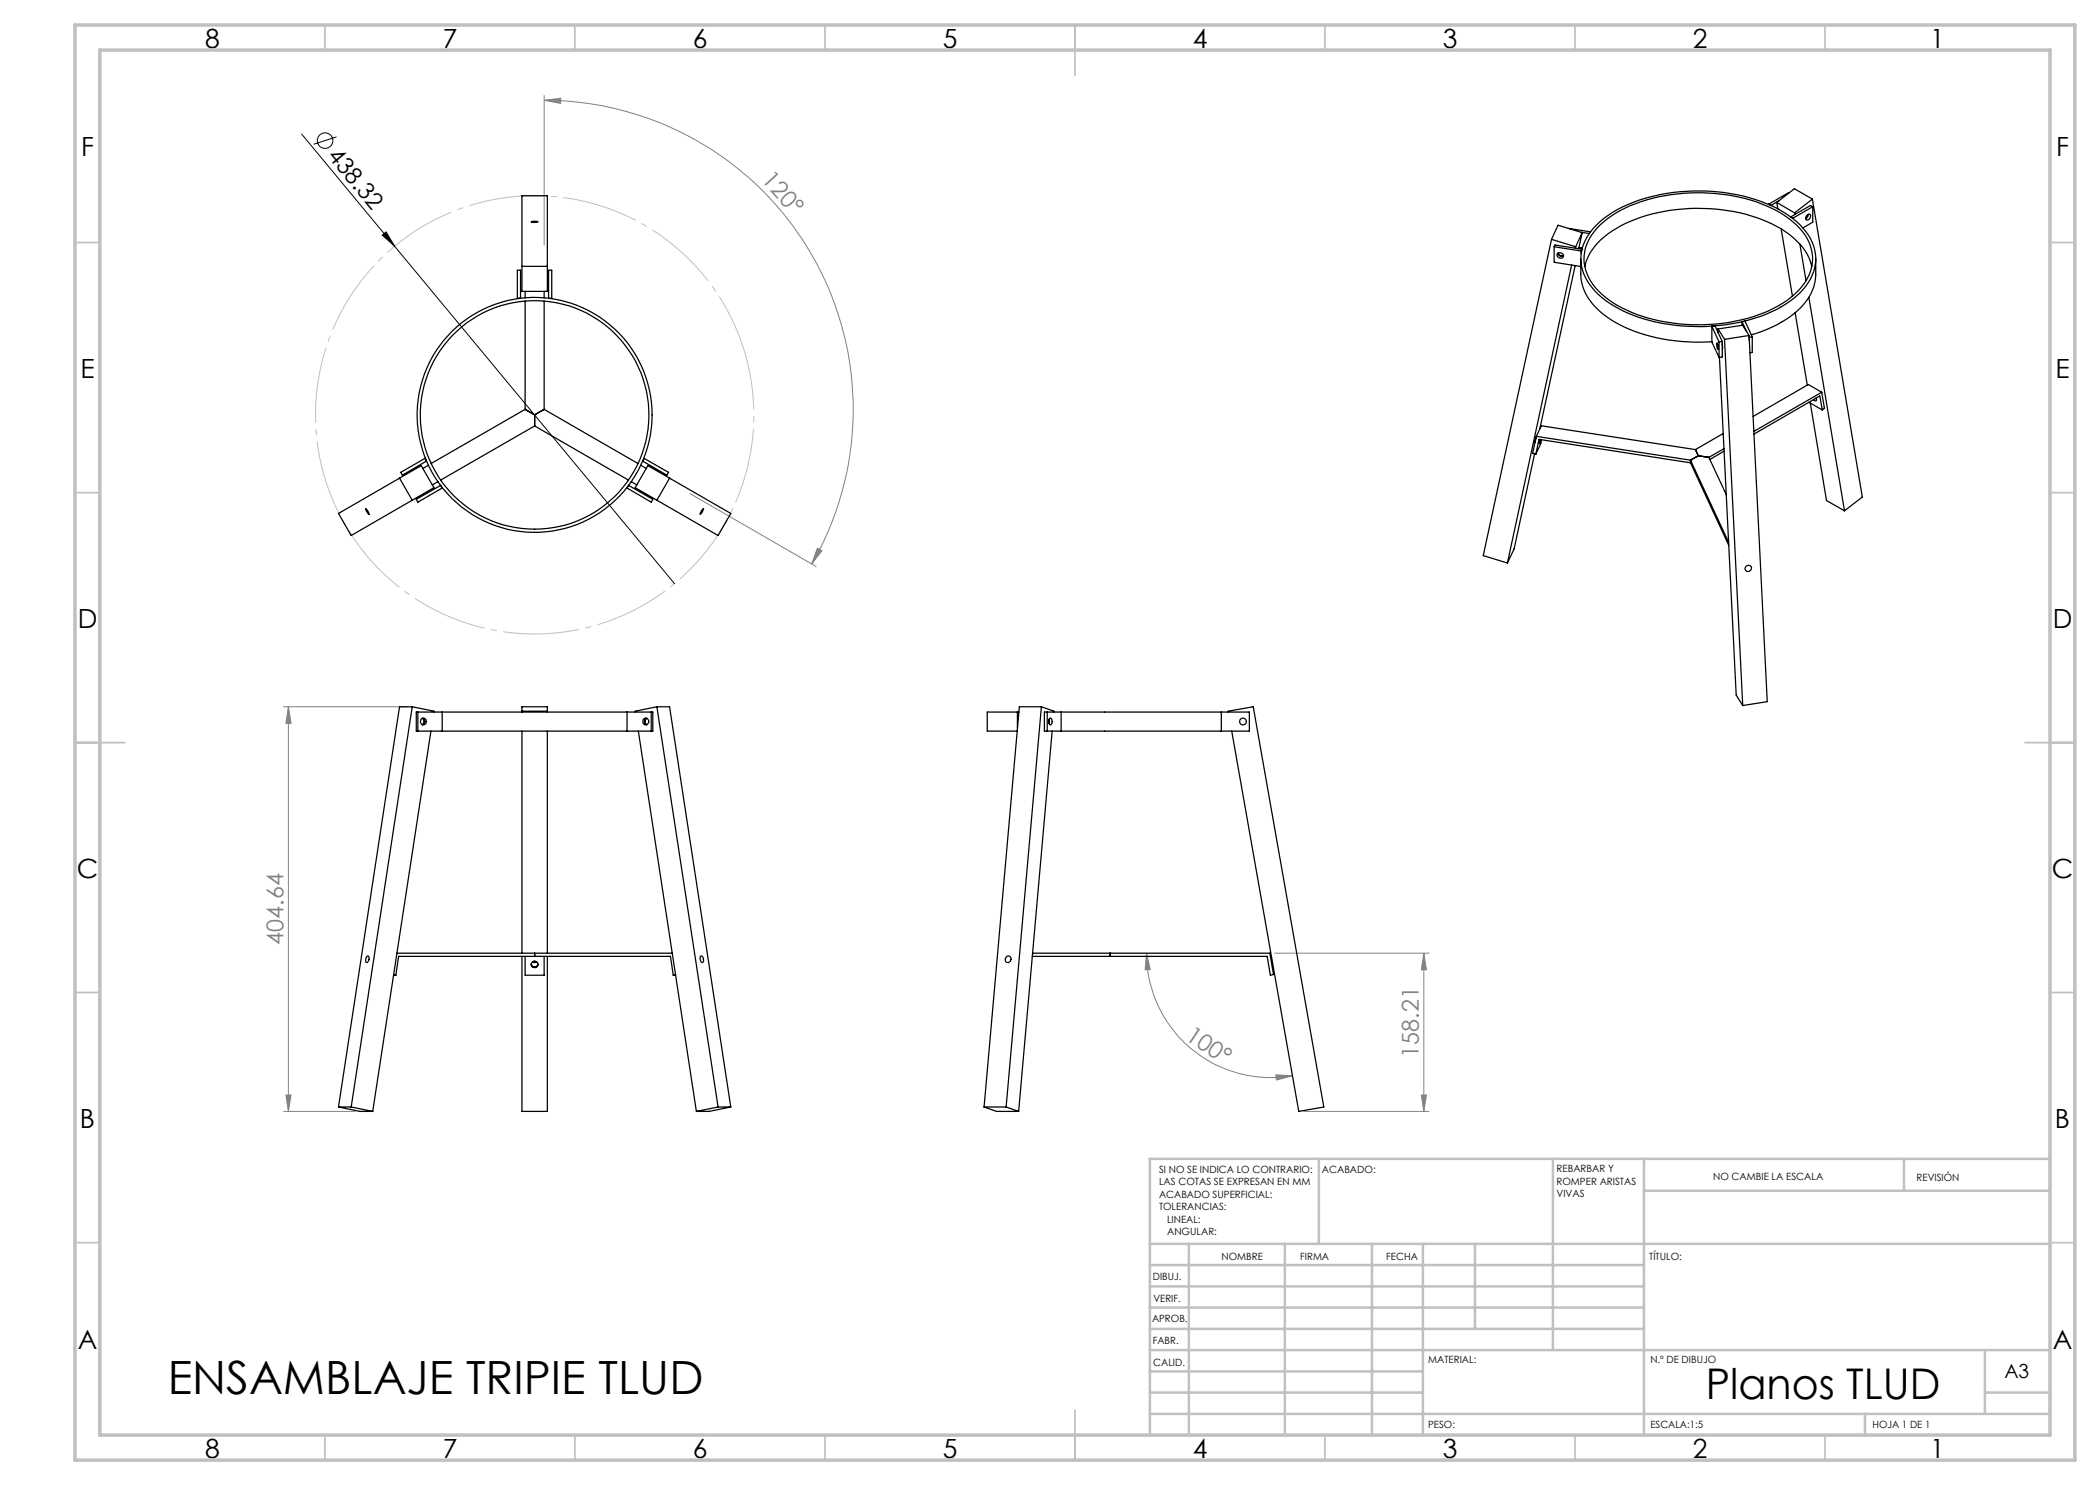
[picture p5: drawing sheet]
<svg xmlns="http://www.w3.org/2000/svg" width="420mm" height="297mm" viewBox="0 0 420 297" stroke-linecap="round" stroke-linejoin="round" font-family="sans-serif">
<g fill="none" stroke="#000" stroke-width=".2">
<path d="M60.3 26.8l18.6 22.4M67.3 27.4l-4.6 1.5M76.4 47l.8-.6 1.7 2.8zM78.9 49.2l56 67.5"/>
<circle cx="65" cy="28.1" r="1.55"/>
</g>
<path d="M148.9 70.2a43.8 43.8 0 0 0-73.5-17.7 43.8 43.8 0 0 0 20.2 72.8 43.8 43.8 0 0 0 53.9-52.9l-.6-2.2" fill="none" stroke="#c0c0c0" stroke-width=".2" stroke-dasharray="15.2 1.3 1.3 1.3" stroke-dashoffset="3.3" stroke-linecap="butt"/>
<g fill="none" stroke="#808080" stroke-width=".2">
<path d="M108.8 19.1v29.9M108.8 20.1l3.3-.5v1.1zM108.8 20.1a61.8 61.8 0 0 1 53.5 92.7M138 98.7l25.2 14.6M163.5 109.6l.9 .5-2.1 2.7zM56.7 141.4h24.8M57.7 141.4l.5 3.3h-1zM57.7 141.4v80.9M229.3 190.6l.7 3.3-1 .1zM229.3 190.6a24.9 24.9 0 0 0 29.2 24.6M255 190.6h30.8M284.8 190.6l.5 3.4h-1z"/>
<path d="M284.8 190.6v31.7M57.2 219h1l-.5 3.3zM255.2 215l3.3 .2-3.2 .8zM284.3 219h1l-.5 3.3zM56.7 222.3h14.3M260.8 222.3h25"/>
</g>
<g fill="none" stroke="#c0c0c0" stroke-width=".35">
<path d="M65 5v5M115 5v5M165 5v5M215 5v10M265 5v5M315 5v5M365 5v5M15 48.5h5M410 48.5h5M15 98.5h5M410 98.5h5M15 148.5h10"/>
<path d="M405 148.5h10M15 198.5h5M410 198.5h5M15 248.5h5M410 248.5h5M65 287v5M115 287v5M165 287v5M215 282v10M265 287v5M315 287v5M365 287v5"/>
</g>
<g fill="none" stroke="#c0c0c0" stroke-width=".5">
<path d="M263.8 231.8v17M310.6 231.8v38.2M328.8 231.8v55.2M328.8 238.2h81.2M380.8 231.8v6.4M410 231.8h-180v55.2M230 248.8h180M230 257.3h98.8M230 253h98.8M237.8 248.8v38.2M257 248.8v38.2M274.4 248.8v38.2"/>
<path d="M284.6 248.8v38.2M295 248.8v17M230 265.8h98.8M230 261.5h98.8M230 278.5h54.6M230 274.3h54.6M230 270h180M397 278.5h13M397 270v12.8M230 282.8h180M373 282.8v4.2"/>
</g>
<path d="M15 5h400v287h-400zM20 10h390v277h-390z" fill="none" stroke="#c0c0c0" stroke-width=".7"/>
<path d="M76.4 47l.8-.6 1.7 2.8z" fill="#000"/>
<g fill="#808080">
<path d="M163.5 109.6l.9 .5-2.1 2.7zM108.8 20.1l3.3-.5v1.1z"/>
<path d="M57.2 219h1l-.5 3.3zM57.7 141.4l.5 3.3h-1zM284.3 219h1l-.5 3.3zM284.8 190.6l.5 3.4h-1z"/>
<path d="M229.3 190.6l.7 3.3-1 .1zM255.2 215l3.3 .2-3.2 .8z"/>
</g>
<g fill="none" stroke="#000" stroke-width=".25">
<path d="M104.4 39.2h5.1v19.1h-5.1zM357.8 38.6l-4.1 2.2M362.5 39.8l-3.6-2.1-3.5 2.8M362.5 39.8l-3.6 2.8M362.5 39.8l10 59.6-3.6 2.8M103.5 54h.6v5.7h-.6zM104.4 53.3h5.1M105 58.3v1.3M106.3 44.3l.7-.1 .6 .2-.8 .1zM108.8 58.3v1.3M109.7 54h.6v5.7h-.6zM310.3 47.9l-13.6 63.2 4.8 1.5"/>
<path d="M310.3 47.9l4.8 1.5M310.8 49.4v3.1l5.4 .8M310.8 49.4l5.4 .8M310.8 49.4l.2-.4 5.4 .8-.2 .4M311.5 50.7a.65 .65 0 0 1 .9 0 .65 .65 0 0 1 0 .9 .71 .71 0 0 1-.7-.1 .71 .71 0 0 1-.2-.8zM311.6 50.7a.73 .73 0 0 0 1.1 .5M311.6 50.6l.1 .3 .4 .2h.6M313.7 45.7l4.3 .7M314.3 53l-12.8 59.6M315 53.1l-7 32.6M315.1 49.4v.2M315.8 49.5l.7 .1"/>
<path d="M316.2 51.7v3.2a10.1 10.1 0 0 0 4.2 7.7 29.9 29.9 0 0 0 17.2 5.8l4.8-.1M316.2 50.2v.5M316.4 46.5l-1.3 2.9M316.4 46.5l-.7 3.2M316.4 46.5l-4.8-1.5-1.3 2.9M317 53.3a12.1 12.1 0 0 1 6.3-7.6 35.3 35.3 0 0 1 24.6-3.2 22.7 22.7 0 0 1 12.6 6.9l1.3 2.1 .6 1.8M318 46.4l-.1 .3-1.6-.2M318 46.4v.1M318.9 45.4a24.4 24.4 0 0 1 13.3-6.5 36.6 36.6 0 0 1 23.9 3.1 13.4 13.4 0 0 1 6.8 7.8 9 9 0 0 1-2.7 8.6 23.4 23.4 0 0 1-11.3 5.8 37.4 37.4 0 0 1-25.2-2.5 13.3 13.3 0 0 1-7.4-8.4 8.7 8.7 0 0 1 2.6-7.9zM320.1 44.9a26.2 26.2 0 0 1 15.3-6.1 34.3 34.3 0 0 1 20.9 3.9 12.7 12.7 0 0 1 6 7.1 8.6 8.6 0 0 1-2.8 8.5 24.7 24.7 0 0 1-13.7 6.2 36.6 36.6 0 0 1-21.4-2.9 13.7 13.7 0 0 1-7.3-7.6 8.5 8.5 0 0 1 2.4-8.5zM353.7 40.8v.1M355.4 40.5l3.5 2.1"/>
<path d="M355.4 40.5l.2 1.3M355.7 40.2l-1.5 .9-.5-.3M356.2 45.8l2.3 13.5M358.6 43.6v.1M358.9 42.6l.1 .3M360 48.8l1.2 7.4M361.5 43l-.3 .5M361.6 42.9l.3-.1a.68 .68 0 0 1 .1 .8 .68 .68 0 0 1-.8 .3v-.5zM361.7 42.9l-.1 .4-.4 .4M361.8 59.5l7.1 42.7M362.5 41.3l-.4-.2-4 2.3 .5 .2M362.5 41.3l-3.9 2.3"/>
<path d="M362.5 41.3v3.1l-1.9 1.2M363.1 51.7v3.2a10.1 10.1 0 0 1-4.3 7.9 23.3 23.3 0 0 1-8.5 4.2M105 60.2v21.7M108.8 60.2v21.7M342.4 65.3l.6-.1 1.5 3.1M342.4 65.3l1.4 3.1M342.4 65.3v3.1l1.4 3.1M343.4 68.6l.1 .2a.87 .87 0 0 1 0 1.1l-.2-.9zM343.6 65.8l1.3 2.1M343.6 65.8l4.9-.8 1.3 2.1M343.6 65.8v.8M343.8 68.4v3.1"/>
<path d="M343.9 71.5l3.3 67.5 1.3 2.1M344.5 68.8v1M344.5 68.3l-.7 .1M344.5 68.3v3.1l-.7 .1M344.9 67.9l3.6 73.2M348.4 64.3l.9 2M348.4 64.3l.6-.1 1.4 3.2M348.4 64.3v.7M349.8 67.1l-4.9 .8M349.8 67.1l3.6 73.2-4.9 .8M349.8 67.4v.1M349.8 67.5v.5"/>
<path d="M350.4 67.4l-.6 .1M350.4 67.4v3.1l-.4 .1M359 62.5l2.5 14.5M363.2 79.7h.1M363.2 79.6l.1 .3-.1 .2-.5-.2M364.3 78.5l-2.6-1.6-11.1 6.4M364.3 78.5l-13.5 7.8M364.3 78.5l.6 3.1-.4 .4M79.9 95.6l-12.2 7.1 2.5 4.4 12.2-7.1M79.9 95.6l2.5 4.4M79.9 95.6l4.3-2.5 2.6 4.4-4.4 2.5M80.2 94.5l4.8-2.8 .3 .5-4.8 2.8z"/>
<path d="M83.3 99.9l4.8-2.8 .3 .5-4.8 2.8zM85.7 93.1l-1.1 .6M87.6 96.3l-1.1 .7M105 81.9l-18.8 10.8M105 81.9l1.9 1.1M106.9 83v2.2M106.9 85.2l-18.8 10.8M106.9 85.2l18.8 10.8M108.8 81.9l18.8 10.8M108.8 81.9l-1.9 1.1M125.7 97.1l4.9 2.8-.4 .5-4.8-2.8zM126.3 96.3l1.1 .7"/>
<path d="M128.2 93.1l1.1 .6M128.8 91.7l4.9 2.8-.3 .5-4.9-2.8zM129.6 93.1l16.6 9.6-2.6 4.4-16.6-9.6zM133.9 95.6l-2.5 4.4M306.9 90.8l-4.1 19-1.3 2.8M307.2 90.8l.6-2.9 30.3 4.7M307.2 87.5l-.2 1M307.3 87.3l1-2.1 30.8 4.7M307.3 87.3l30.8 4.7M307.3 87.3l-.8 3.4 .7 .1M308 87.9l-.2 .8 .3-.8M308.3 87.9l-.1 .8-1 2.1"/>
<path d="M338.1 92v.6M338.1 92l7.6 16.5M338.1 92.6l7.7 16.5M339.1 89.9l.6 1.3M339.7 91.2l-1.6 .8M339.7 91.2l2.1 .3M341.8 91.5l3.5 7.5M344.6 86.7l-5.5 3.2M344.8 89.7l-3 1.8M344.8 90.2l-2.8 1.7M361.8 80.5l2.7 1.5M362.1 80.6l3.2 19.5 3.6 2.1"/>
<path d="M364.5 82l-.5-2.8-13.2 7.6M73.1 101.7l.6 .7 .1 .5-.6-.8zM140.5 101.9l.2-.2-.3 .7-.4 .5zM349.2 113.3a.64 .64 0 0 1 1.1 .1 .64 .64 0 0 1-.7 .9l-.3-.1a.54 .54 0 0 1-.1-.9zM82.4 141.4l-12.2 80M82.4 141.4l4.4 .8-.1 .2M82.4 141.4h-2.5l-12.2 80M83.6 142.4v3.8M84.5 143.7a.71 .71 0 0 1 0 1.2M84.5 143.6a.71 .71 0 0 1 .4 .7 .71 .71 0 0 1-.4 .7M86.2 146.2l-11.7 76.1M88.4 146.2h37"/>
<path d="M88.4 142.4h37M88.4 142.4v3.8M88.4 142.4h-5.1v3.8h5.1M104.4 142.4v-1h5.1v1M104.4 142.2h5.1M104.4 146.2v44.4M109.5 146.2v44.4M125.4 142.4h5.2v3.8h-5.2M125.4 142.4v3.8M127.7 146.2l11.6 76.1M129.3 143.6a.73 .73 0 0 0 0 1.4M129.4 143.7l-.4 .5 .1 .4 .3 .3"/>
<path d="M130.2 142.4v3.8M131.4 141.4h2.5l12.3 80M131.4 141.4l12.2 80M131.4 141.4l-4.4 .8 .1 .2M203.5 142.4h-6.1v3.8h6M203.5 142.4h.3M203.5 142.4v3.3M208.3 141.4h-4.4l-7.1 80M208.3 141.4l-7.1 80M208.3 141.4l2.5 .8-.1 .2M209.4 142.4v3.8M209.8 143.9v.8"/>
<path d="M209.9 143.7a.62 .62 0 0 1 .6 .4 .62 .62 0 0 1-.1 .6l-.3 .3a.77 .77 0 0 1-.2-1.3zM210.4 146.2l-6.7 76.1M212.2 142.4h32.1M212.2 146.2h32.1M212.2 142.4h-3.3v3.8h3.3M212.2 142.4v3.8M244.3 142.4h5.6v3.8h-5.6M244.3 142.4v3.8M245.7 142.4l-.1-.2 5-.8 14.2 80-5 .9-13.5-76.1M73.4 191.2h.2a.8 .8 0 0 1-.3 1.3 .94 .94 0 0 1 .1-1.3zM78.7 195h.5M78.7 194.9l.5 .1"/>
<path d="M79.2 195l.5-3.7h54.4l.6 3.7M79.4 190.6h55M104.4 191.3v31h5.1v-31M105 191.3v3.7h3.8v-3.7M106.3 192.8a.68 .68 0 0 0 .6 .6 .68 .68 0 0 0 .7-.6 .67 .67 0 0 1-.7 .6 .67 .67 0 0 1-.6-.6zM106.5 192.4l.3 .1 .6-.1M106.9 190.6v.7M134.7 195h.4M135.1 194.9l-.4 .1M140.1 191.2a.71 .71 0 0 1 .6 .5 .71 .71 0 0 1-.1 .7l-.1 .1a.84 .84 0 0 1-.4-1.3zM201.3 191.4a.64 .64 0 0 1 1 .5 .64 .64 0 0 1-1 .6l-.3-.5zM206.5 190.6h47.5l.7 4.3-.6 .1-.7-3.7h-47"/>
<path d="M222 190.6v.7M67.7 221.4l4.3 .9h2.5M67.7 221.4h2.5M70.2 221.4l4.3 .9M143.6 221.4h2.6M143.6 221.4l-4.3 .9M146.2 221.4l-4.4 .9h-2.5M196.8 221.4l2.5 .9h4.4M196.8 221.4h4.4M201.2 221.4l2.5 .9"/>
<circle cx="106.9" cy="83" r="23.5"/>
<circle cx="106.9" cy="83" r="22.9"/>
<circle cx="84.6" cy="144.3" r=".63"/>
<circle cx="129.1" cy="144.3" r=".64"/>
<circle cx="248.6" cy="144.3" r=".68"/>
<circle cx="106.9" cy="192.9" r=".67"/>
</g>
<text font-size="9.2" x="33.5" y="278.7">ENSAMBLAJE TRIPIE TLUD</text>
<text font-size="8.5" x="341.2" y="279.7">Planos TLUD</text>
<g font-size="5.3">
<text x="41" y="9.5">8</text>
<text x="88.5" y="9.5">7</text>
<text x="138.5" y="9.5">6</text>
<text x="188.5" y="9.5">5</text>
<text x="238.5" y="9.5">4</text>
<text x="288.5" y="9.5">3</text>
<text x="338.5" y="9.5">2</text>
<text x="386" y="9.5">1</text>
<text x="16.2" y="31.2">F</text>
<text x="411.2" y="31.2">F</text>
<text x="16.1" y="75.5">E</text>
<text x="411.1" y="75.5">E</text>
<text x="15.5" y="125.5">D</text>
<text x="410.5" y="125.5">D</text>
<text x="15.4" y="175.5">C</text>
<text x="410.4" y="175.5">C</text>
<text x="16" y="225.5">B</text>
<text x="411" y="225.5">B</text>
<text x="15.5" y="269.7">A</text>
<text x="410.5" y="269.7">A</text>
<text x="41" y="291.5">8</text>
<text x="88.5" y="291.5">7</text>
<text x="138.5" y="291.5">6</text>
<text x="188.5" y="291.5">5</text>
<text x="238.5" y="291.5">4</text>
<text x="288.5" y="291.5">3</text>
<text x="338.5" y="291.5">2</text>
<text x="386" y="291.5">1</text>
</g>
<text font-size="4.7" x="65.4" y="31.2" transform="rotate(50 65.4 31.2)">438.32</text>
<g font-size="4.7" fill="#808080">
<text x="152.1" y="36.1" transform="rotate(48 152.1 36.1)">120°</text>
<text x="56.7" y="188.9" transform="rotate(-90 56.7 188.9)">404.64</text>
<text x="236.9" y="207.7" transform="rotate(34 236.9 207.7)">100°</text>
<text x="283.8" y="211.5" transform="rotate(-90 283.8 211.5)">158.21</text>
</g>
<text font-size="3.9" x="400.9" y="275.5">A3</text>
<g font-size="2">
<text x="231.8" y="234.6">SI NO SE INDICA LO CONTRARIO:</text>
<text x="231.8" y="237.1">LAS COTAS SE EXPRESAN EN MM</text>
<text x="231.8" y="239.6">ACABADO SUPERFICIAL:</text>
<text x="264.4" y="234.6">ACABADO:</text>
<text x="311.3" y="234.5">REBARBAR Y</text>
<text x="311.3" y="237">ROMPER ARISTAS</text>
<text x="311.3" y="239.5">VIVAS</text>
<text x="342.6" y="236">NO CAMBIE LA ESCALA</text>
<text x="383.3" y="236.2">REVISIÓN</text>
<text x="231.8" y="242.1">TOLERANCIAS:</text>
<text x="233.4" y="244.6">LINEAL:</text>
<text x="233.4" y="247.1">ANGULAR:</text>
<text x="244.3" y="252">NOMBRE</text>
<text x="260" y="251.9">FIRMA</text>
<text x="277.2" y="251.9">FECHA</text>
<text x="329.9" y="251.9">TÍTULO:</text>
<text x="230.6" y="256.1">DIBUJ.</text>
<text x="230.7" y="260.3">VERIF.</text>
<text x="230.4" y="264.4">APROB.</text>
<text x="230.5" y="268.8">FABR.</text>
<text x="230.7" y="273.1">CALID.</text>
<text x="285.6" y="272.5">MATERIAL:</text>
<text x="330.1" y="272.5">N.º DE DIBUJO</text>
<text x="285.6" y="285.5">PESO:</text>
<text x="330.1" y="285.6">ESCALA:1:5</text>
<text x="374.5" y="285.6">HOJA 1 DE 1</text>
</g>
</svg>
